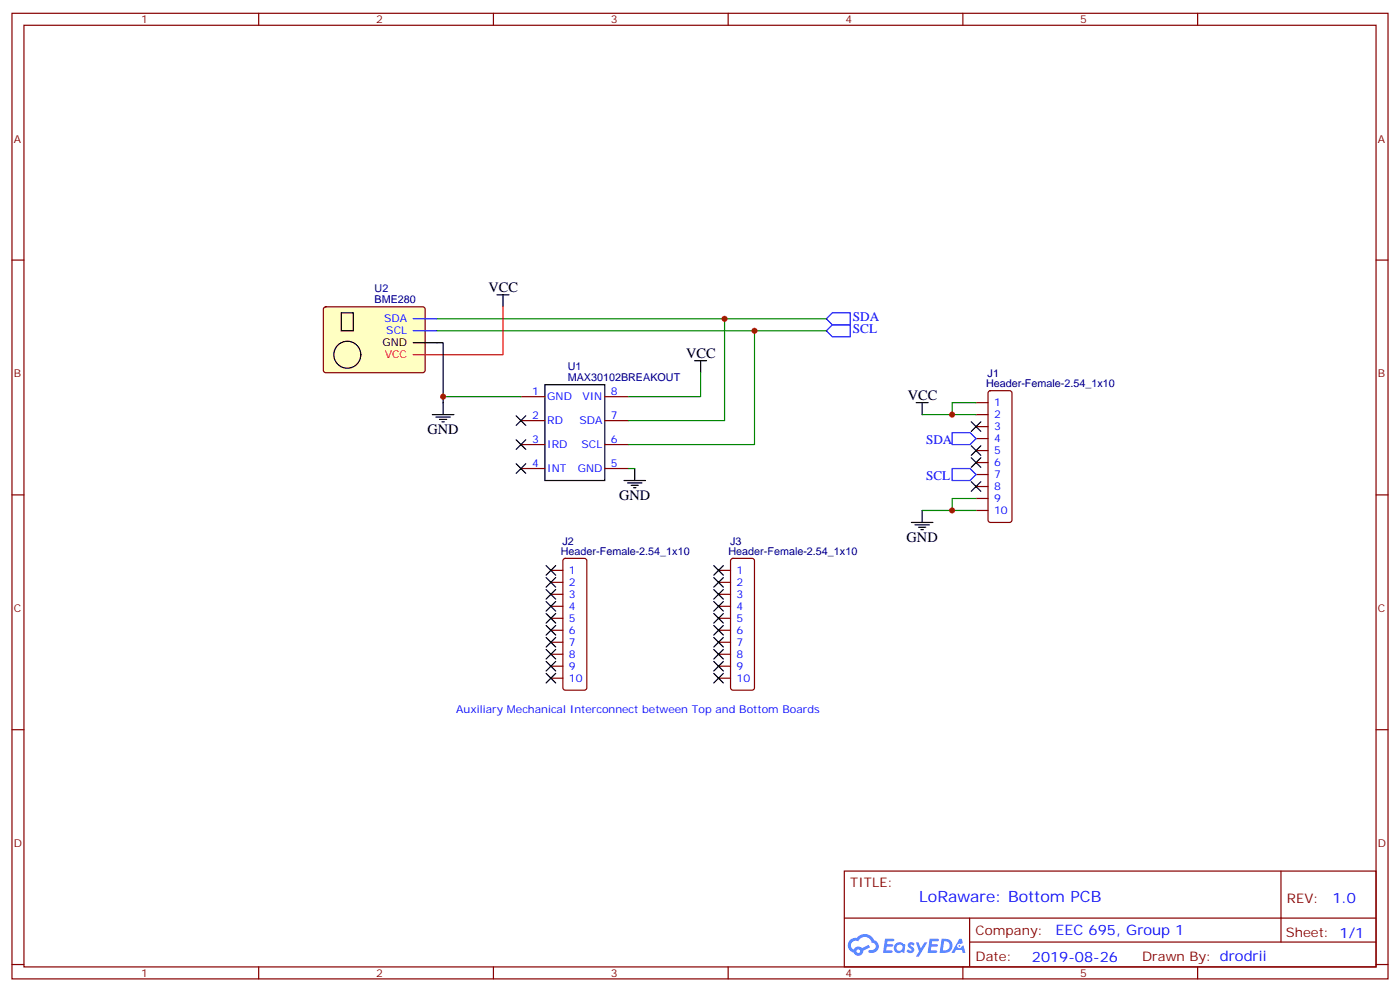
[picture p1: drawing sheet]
<svg xmlns="http://www.w3.org/2000/svg" width="412mm" height="292mm" viewBox="0 0 412 292" stroke-linecap="round" stroke-linejoin="round" font-family="sans-serif">
<g fill="none" stroke="#870000" stroke-width=".35">
<path d="M3.5 3.9h405.4v284.4h-405.4zM7.1 7.4h398.2v277.3h-398.2zM76.2 3.9v3.5M145.3 3.9v3.5M214.5 3.9v3.5M283.6 3.9v3.5M352.8 3.9v3.5M3.5 76.6h3.6M405.3 76.6h3.6M3.5 145.7h3.6M405.3 145.7h3.6M3.5 214.9h3.6"/>
<path d="M405.3 214.9h3.6M248.7 256.5h156.6v28.2h-156.6zM377.3 256.5v20.9M248.7 270.4h156.5M285.6 277.4h119.6M285.6 270.4v14.1M3.5 284h3.6M76.2 284.7v3.6M145.3 284.7v3.6M214.5 284.7v3.6M283.6 284.7v3.6M352.8 284.7v3.6"/>
<path d="M405.3 284h3.6"/>
</g>
<g fill="#5487ff">
<path d="M267.7 277.7a1.22 1.22 0 0 1 1.7 .2l-.4 .6a.47 .47 0 0 0-.3-.4 .47 .47 0 0 0-.5 .2l.1 .2a1.14 1.14 0 0 1 .8 1.8 1.14 1.14 0 0 1-1.9 0l-.2-.2 .5-.6 .7 .5a.29 .29 0 0 0 .3-.3 .29 .29 0 0 0-.2-.3 1.04 1.04 0 0 1-.6-1.7z"/>
<path d="M260.7 276.4h2.4l.3 .2-.2 .5-1.8 .1-.1 .8h1.5l.3 .4-.3 .4h-1.6l-.2 1.1h1.7l.2 .3-.2 .3-2.6 .1z"/>
<path d="M273.8 276.4h2.4l.3 .2-.1 .5-1.8 .1-.2 .8h1.6l.3 .4-.4 .4h-1.6l-.1 1.1h1.7l.2 .3-.2 .3-2.6 .1z"/>
<path d="M282.6 276.4h.7l.3 1.3-.6 .3a.69 .69 0 0 0-1 .3 .69 .69 0 0 0 .4 .9 .69 .69 0 0 0 .9-.6l.5-.2 .6 2.2h-.8l-.2-.9h-1.8l-.5 .9h-.8z"/>
<path d="M269.8 277.5h.8l.6 1.8 1.1-1.8h.9l-2.6 4.2h-.8l.9-1.5z"/>
<path d="M277.4 276.4l-.6 4.2h1.3a2.11 2.11 0 0 0 2.5-2.1 2.11 2.11 0 0 0-2.5-2.1zM278.1 277.2a1.39 1.39 0 0 1 1.7 1.4 1.39 1.39 0 0 1-1.8 1.3h-.3z"/>
<path d="M263.7 278.1a1.54 1.54 0 0 0-.1 2.1 1.54 1.54 0 0 0 2.2 .1l.6 .3 .3-2.3-.2-.3h-.4a1.49 1.49 0 0 0-2.4 .1zM264 279.1a.94 .94 0 0 1 1.8 0 .94 .94 0 0 1-1.8 0z"/>
<path d="M250.4 276.8a2.18 2.18 0 0 0 1.1 3.7 1.44 1.44 0 0 0 1.6 .9 1.44 1.44 0 0 0 1.2-1.4l2-1-.5-.8-1.9 1a1.47 1.47 0 0 0-2.4 .4 1.39 1.39 0 0 1-.7-1.9 1.39 1.39 0 0 1 2-.5 2.12 2.12 0 0 1 2.2-1.3 2.12 2.12 0 0 1 1.9 1.7 1.14 1.14 0 0 1 1.1 1.4 1.14 1.14 0 0 1-1.7 .7 .43 .43 0 0 0-.5 .4 .43 .43 0 0 0 .4 .5 1.98 1.98 0 0 0 2.5-1.2 1.98 1.98 0 0 0-1.2-2.6 3.1 3.1 0 0 0-5.3-.6l-.9 .1zM252.3 280.1a.55 .55 0 0 1 1.1 0 .55 .55 0 0 1-1.1 0z"/>
<circle cx="282.6" cy="278.5" r=".26"/>
</g>
<g fill="none" stroke="#870000" stroke-width=".35">
<path d="M153.5 116.8h7M178.2 116.8h7M287.5 118.6h3.5M291.3 115.2l.4-.2h5.7l.5 .2 .2 .5v37.4l-.2 .5-.5 .2h-5.7l-.5-.2-.2-.5v-37.4zM153.5 123.9h7M153.5 130.9h7M153.5 138h7M178.2 123.9h7M178.2 130.9h7M178.2 138h7M287.5 122.1h3.5M287.5 125.6h3.5"/>
<path d="M287.5 129.2h3.5M287.5 132.7h3.5M287.5 136.2h3.5M287.5 139.7h3.5M287.5 143.3h3.5M287.5 146.8h3.5M287.5 150.3h3.5M162.3 168h3.5M162.3 171.5h3.5M162.3 175h3.5M162.3 178.5h3.5M166 164.6l.5-.2h5.7l.5 .2 .2 .5v37.4l-.3 .5-.4 .2h-5.7l-.5-.2-.2-.5v-37.4z"/>
<path d="M211.7 168h3.5M211.7 171.5h3.5M211.7 175h3.5M211.7 178.5h3.5M215.4 164.6l.5-.2h5.6l.5 .2 .2 .5v37.4l-.2 .5-.5 .2h-5.6l-.5-.2-.2-.5v-37.4zM162.3 182.1h3.5M162.3 185.6h3.5M162.3 189.1h3.5M162.3 192.7h3.5M162.3 196.2h3.5M162.3 199.7h3.5M211.7 182.1h3.5"/>
<path d="M211.7 185.6h3.5M211.7 189.1h3.5M211.7 192.7h3.5M211.7 196.2h3.5M211.7 199.7h3.5"/>
</g>
<path d="M160.5 113.3h17.7v28.2h-17.7z" fill="none" stroke="#000" stroke-width=".35"/>
<path d="M95.5 90.6l.5-.3 28.8 .1 .4 .7v18.2l-.7 .4h-28.8l-.5-.7v-17.9z" fill="#ffffc2" stroke="#870000" stroke-width=".35"/>
<g fill="none" stroke="#000" stroke-width=".35">
<path d="M100.5 92.1h3.6v5.3h-3.6zM146.4 86.8h3.5M148.2 86.8v3.5M121.7 100.9h8.8v21.2M204.6 106.2h3.5M206.4 106.2v3.5M269.9 118.6h3.5M271.6 118.6v3.5M127.4 122.1h6.3M128.4 122.8h4.2M129.5 123.5h2.1M130.2 124.2h.7"/>
<path d="M187 138v3.5M183.8 141.5h6.3M184.9 142.2h4.2M185.9 142.9h2.1M186.6 143.6h.7M268.5 153.8h6.3M269.5 154.6h4.3M270.6 155.3h2.1M271.3 156h.7M271.6 150.3v3.5"/>
<circle cx="102.3" cy="104.5" r="4"/>
</g>
<path d="M148.2 90.3v14.2h-26.5" fill="none" stroke="#f00" stroke-width=".35"/>
<path d="M121.7 97.4h7.1M121.7 93.9h7.1M243.4 97.4l1.8-1.8h5.3v3.6h-5.3zM243.4 93.9l1.8-1.8h5.3v3.5h-5.3zM280.5 138h5.3l1.7 1.7-1.7 1.8h-5.3zM280.5 127.4h5.3l1.7 1.8-1.7 1.7h-5.3z" fill="none" stroke="#00f" stroke-width=".35"/>
<path d="M128.8 97.4h114.6M128.8 93.9h114.6M213.4 93.9v30h-28.2M222.2 97.4v33.5h-37M130.5 116.8h23M206.4 109.7v7.1h-21.2M287.5 118.6h-7v3.5M185.2 138h1.8M271.6 122.1h15.9M271.6 150.3h15.9M287.5 146.8h-7v3.5" fill="none" stroke="#008700" stroke-width=".35"/>
<g fill="#c00">
<circle cx="222.3" cy="97.4" r=".88"/>
<circle cx="280.5" cy="122.1" r=".88"/>
<circle cx="130.5" cy="116.8" r=".88"/>
<circle cx="280.5" cy="150.3" r=".88"/>
<circle cx="213.4" cy="93.9" r=".88"/>
</g>
<g fill="#c00" stroke="#000" stroke-width=".35">
<path d="M286.1 141.9l2.8 2.8zM288.9 141.9l-2.8 2.8z"/>
<path d="M286.1 124.2l2.8 2.8zM288.9 124.2l-2.8 2.8z"/>
<path d="M286.1 131.3l2.8 2.8zM288.9 131.3l-2.8 2.8z"/>
<path d="M286.1 134.8l2.8 2.8zM288.9 134.8l-2.8 2.8z"/>
<path d="M210.3 198.3l2.8 2.8zM213.1 198.3l-2.8 2.8z"/>
<path d="M210.3 194.8l2.8 2.8zM213.1 194.8l-2.8 2.8z"/>
<path d="M210.3 191.2l2.8 2.9zM210.3 194.1l2.8-2.9z"/>
<path d="M210.3 187.7l2.8 2.8zM213.1 187.7l-2.8 2.8z"/>
<path d="M210.3 184.2l2.8 2.8zM213.1 184.2l-2.8 2.8z"/>
<path d="M210.3 180.7l2.8 2.8zM213.1 180.7l-2.8 2.8z"/>
<path d="M210.3 177.1l2.8 2.9zM213.1 177.1l-2.8 2.9z"/>
<path d="M210.3 173.6l2.8 2.8zM213.1 173.6l-2.8 2.8z"/>
<path d="M210.3 170.1l2.8 2.8zM213.1 170.1l-2.8 2.8z"/>
<path d="M210.3 166.5l2.8 2.9zM213.1 166.5l-2.8 2.9z"/>
<path d="M160.9 198.3l2.8 2.8zM163.7 198.3l-2.8 2.8z"/>
<path d="M160.9 194.8l2.8 2.8zM163.7 194.8l-2.8 2.8z"/>
<path d="M160.9 191.2l2.8 2.9zM163.7 191.2l-2.8 2.9z"/>
<path d="M160.9 187.7l2.8 2.8zM160.9 190.5l2.8-2.8z"/>
<path d="M160.9 184.2l2.8 2.8zM163.7 184.2l-2.8 2.8z"/>
<path d="M160.9 180.7l2.8 2.8zM163.7 180.7l-2.8 2.8z"/>
<path d="M160.9 177.1l2.8 2.9zM163.7 177.1l-2.8 2.9z"/>
<path d="M160.9 173.6l2.8 2.8zM163.7 173.6l-2.8 2.8z"/>
<path d="M160.9 170.1l2.8 2.8zM163.7 170.1l-2.8 2.8z"/>
<path d="M160.9 166.5l2.8 2.9zM163.7 166.5l-2.8 2.9z"/>
<path d="M152 122.4l2.9 2.9zM154.9 122.4l-2.9 2.9z"/>
<path d="M152 136.6l2.9 2.8zM154.9 136.6l-2.9 2.8z"/>
<path d="M152 129.5l2.9 2.8zM154.9 129.5l-2.9 2.8z"/>
</g>
<text font-size="4.6" fill="#00f" x="270.8" y="265.5">LoRaware: Bottom PCB</text>
<g font-size="4.2">
<text x="143.9" y="86.1">VCC</text>
<text x="202.1" y="105.5">VCC</text>
<text x="267.4" y="117.9">VCC</text>
<text x="125.9" y="127.7">GND</text>
<text x="182.4" y="147.1">GND</text>
<text x="267.1" y="159.5">GND</text>
</g>
<g font-size="4.2" fill="#00f">
<text x="392.5" y="265.8">1.0</text>
<text x="310.9" y="275.3">EEC 695, Group 1</text>
<text x="304" y="283.1">2019-08-26</text>
</g>
<g font-size="3.9" fill="#00f">
<text x="251.3" y="94.6">SDA</text>
<text x="251.3" y="98.2">SCL</text>
<text x="272.8" y="130.9">SDA</text>
<text x="272.8" y="141.5">SCL</text>
</g>
<g font-size="3.9" fill="#800">
<text x="250.5" y="261.1">TITLE:</text>
<text x="379.1" y="265.8">REV:</text>
<text x="287.4" y="275.3">Company:</text>
<text x="378.7" y="275.9">Sheet: 1/1</text>
<text x="287.4" y="283">Date:</text>
<text x="336.4" y="283.1">Drawn By: drodrii</text>
</g>
<g font-size="3.2" fill="#800">
<text x="41.6" y="6.9">1</text>
<text x="110.8" y="6.9">2</text>
<text x="179.9" y="6.9">3</text>
<text x="249.1" y="6.9">4</text>
<text x="318.2" y="6.9">5</text>
<text x="4.1" y="42">A</text>
<text x="405.9" y="42">A</text>
<text x="4.1" y="111.2">B</text>
<text x="405.9" y="111.2">B</text>
<text x="4.1" y="180.3">C</text>
<text x="405.9" y="180.3">C</text>
<text x="4.1" y="249.4">D</text>
<text x="405.9" y="249.4">D</text>
<text x="41.6" y="287.7">1</text>
<text x="110.8" y="287.7">2</text>
<text x="179.9" y="287.7">3</text>
<text x="249.1" y="287.7">4</text>
<text x="318.2" y="287.7">5</text>
</g>
<g font-size="3.2" fill="#000080">
<text x="110.3" y="89.3">BME280</text>
<text x="110.3" y="86.1">U2</text>
<text x="167.2" y="112.2">MAX30102BREAKOUT</text>
<text x="167.2" y="109">U1</text>
<text x="290.5" y="114">Header-Female-2.54_1x10</text>
<text x="290.9" y="111">J1</text>
<text x="165.7" y="160.4">J2</text>
<text x="215.1" y="160.4">J3</text>
<text x="165.2" y="163.4">Header-Female-2.54_1x10</text>
<text x="214.6" y="163.4">Header-Female-2.54_1x10</text>
</g>
<g font-size="3.2" fill="#00f">
<text x="113.2" y="94.9">SDA</text>
<text x="113.8" y="98.5">SCL</text>
<text x="156.7" y="116.5">1</text>
<text x="161.2" y="117.9">GND</text>
<text x="171.6" y="117.9">VIN</text>
<text x="179.9" y="116.5">8</text>
<text x="292.8" y="119.6">1</text>
<text x="156.7" y="123.5">2</text>
<text x="161.2" y="124.9">RD</text>
<text x="170.7" y="124.9">SDA</text>
<text x="179.9" y="123.5">7</text>
<text x="292.8" y="123.2">2</text>
<text x="156.7" y="130.6">3</text>
<text x="161.2" y="132">IRD</text>
<text x="171.3" y="132">SCL</text>
<text x="179.9" y="130.6">6</text>
<text x="292.8" y="126.7">3</text>
<text x="292.8" y="130.2">4</text>
<text x="156.7" y="137.6">4</text>
<text x="179.9" y="137.6">5</text>
<text x="292.8" y="133.7">5</text>
<text x="292.8" y="137.3">6</text>
<text x="161.2" y="139">INT</text>
<text x="170.2" y="139">GND</text>
<text x="292.8" y="140.8">7</text>
<text x="292.8" y="144.3">8</text>
<text x="292.8" y="147.8">9</text>
<text x="292.8" y="151.4">10</text>
<text x="167.6" y="169">1</text>
<text x="167.6" y="172.5">2</text>
<text x="217" y="169">1</text>
<text x="217" y="172.5">2</text>
<text x="167.6" y="176.1">3</text>
<text x="167.6" y="179.6">4</text>
<text x="217" y="176.1">3</text>
<text x="217" y="179.6">4</text>
<text x="167.6" y="183.1">5</text>
<text x="217" y="183.1">5</text>
<text x="167.6" y="186.7">6</text>
<text x="167.6" y="190.2">7</text>
<text x="217" y="186.7">6</text>
<text x="217" y="190.2">7</text>
<text x="167.6" y="193.7">8</text>
<text x="167.6" y="197.2">9</text>
<text x="217" y="193.7">8</text>
<text x="217" y="197.2">9</text>
<text x="167.6" y="200.8">10</text>
<text x="217" y="200.8">10</text>
<text x="134.4" y="209.9">Auxiliary Mechanical Interconnect between Top and Bottom Boards</text>
</g>
<text font-size="3.2" x="112.7" y="102">GND</text>
<text font-size="3.2" fill="#f00" x="113.3" y="105.5">VCC</text>
</svg>
